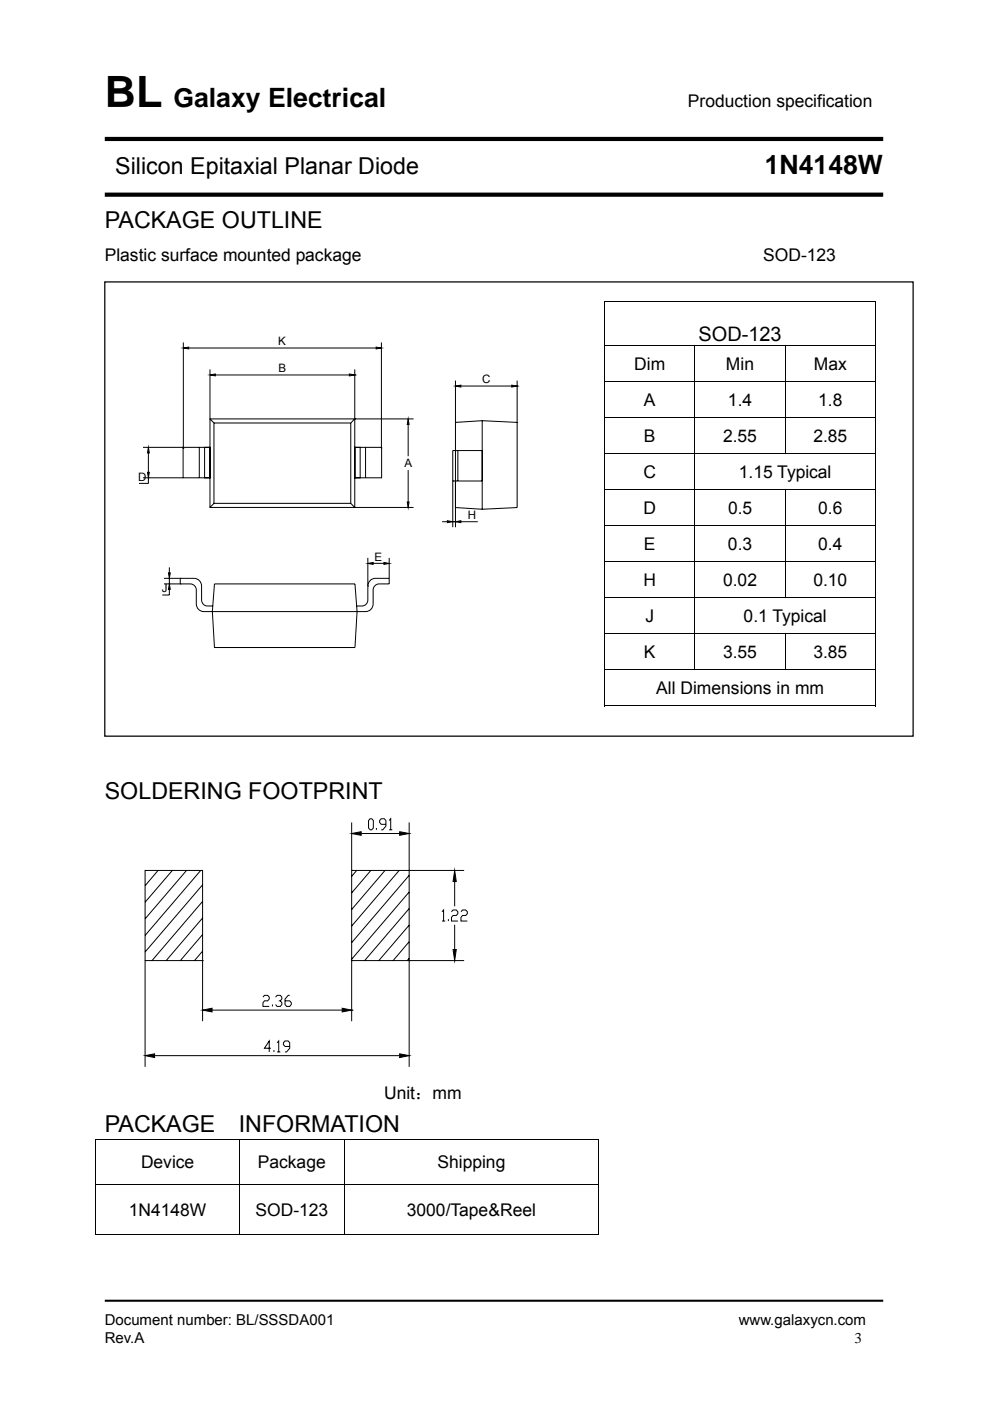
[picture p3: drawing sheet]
<svg xmlns="http://www.w3.org/2000/svg" width="210mm" height="297mm" viewBox="0 0 210 297" stroke-linecap="round" stroke-linejoin="round" font-family="sans-serif">
<path d="M22.2 275.8h165.1" fill="none" stroke="#000" stroke-width=".44"/>
<path d="M22.2 29.5h165.1M22.2 41.3h165.1" fill="none" stroke="#000" stroke-width=".88" stroke-linecap="butt"/>
<path d="M22.2 59.8h171.5v96.3h-171.5z" fill="#fff"/>
<path d="M22.2 59.8h171.5v96.3h-171.5z" fill="none" stroke="#000" stroke-width=".26"/>
<path d="M128.2 63.8h.1v.2h-.1zM185.6 63.8h.2v.2h-.2zM185.6 149.5h.2v.2h-.2zM20.2 241.4h.2v.2h-.2zM126.9 241.4h.2v.2h-.2zM126.9 261.7h.2v.2h-.2z" fill="#000"/>
<g fill="none" stroke="#000" stroke-width=".21">
<path d="M38.9 73.8l1.1-.2v.4zM38.9 72.6v22.4M40 73.8h39.8M44.5 79.5l1.2-.2v.4zM44.5 78.3v10.5M45.7 79.5h28.4M74.1 79.3l1.1 .2-1.1 .2zM75.2 79.5h.1M75.2 78.3v10.5M79.8 73.6l1.1 .2-1.1 .2zM80.9 72.6v22.2M80.9 73.8h.1"/>
<path d="M128.2 63.9h57.6M128.2 73.2h57.6M128.2 64v9.2M128.2 73.3v7.5M147.4 73.3v7.5M166.6 73.3v7.5M185.7 64v9.2M185.7 73.3v7.5M30.3 94.8h8.6M31.5 94.8l.2 1.2h-.4zM31.5 96v4.1M38.8 94.8l.1 .2z"/>
<path d="M38.8 94.8h5.7v6.5h-5.7zM38.9 95h.1M42.3 94.8v6.5M43.4 94.8h1.1v6.5h-1.1zM44.5 88.8l.9 .9v17M44.5 88.8h.1M74.4 89.7v17l.8 .9M75.2 94.8h5.7v6.5h-5.7zM75.2 94.8h1.2v6.5h-1.2zM75.2 88.8h.1M75.2 88.8v18.8h-30.7v-18.8h30.7l-.8 .9h-29M75.2 88.8h12.5"/>
<path d="M77.5 94.8v6.5M80.9 94.8v.2zM80.9 94.8h.1M86.6 88.8l.2 1.2h-.4zM86.6 90v6.7M86.6 99.7v6.7M96.6 81.9l1.1-.2v.4zM96.6 89.6h.1M96.6 80.7v31.1M97.1 95.5v6.5M97.7 81.9h10.8M102.3 95.5h-6.3v16.3"/>
<path d="M102.3 89.2v18.8M102.3 89.2l7.4 .4M102.3 89.2l-5.7 .4M108.5 81.7l1.2 .2-1.2 .2zM109.7 89.6h.1M109.7 81.9h.1M109.7 80.7v26.9l-7.4 .4M128.2 80.9h57.6M128.2 88.5h57.6M128.2 96.2h57.6M128.2 81v7.4M128.2 88.6v7.5"/>
<path d="M128.2 96.2v7.5M147.4 81v7.4M147.4 88.6v7.5M147.4 96.2v7.5M166.6 81v7.4M166.6 88.6v7.5M185.7 81v7.4M185.7 88.6v7.5M185.7 96.2v7.5M30.3 101.3h8.6M31.3 100.1h.4l-.2 1.2zM31.5 101.3h.1"/>
<path d="M31.5 101.3v1.2h-2M74.4 106.7h-29l-.9 .9M75.2 107.6h.1M75.2 107.6h12.5M78 119.5l1.1-.2v.4zM78 119.4h.1M78 118.3v8.9a1.26 1.26 0 0 1-1.2 1.3h-1.2M79.1 119.4h2.3M81.4 119.3l1.2 .2-1.2 .2zM82.5 118.3v5.5h-2.1a1.28 1.28 0 0 0-1.3 1.3v2.9a1.6 1.6 0 0 1-1.5 1.7h-34.4a1.6 1.6 0 0 1-1.6-1.7v-2.9a1.29 1.29 0 0 0-1.2-1.3h-5.6M86.4 106.4h.4l-.2 1.2zM86.6 107.6h.1"/>
<path d="M93.8 110.6h1.1M94.9 110.4l1.1 .2-1.1 .2zM96 102h.1M96 110.6h.6M96 102h6.3M96.6 110.6l1.1-.2v.4zM96.6 102h.1M96.6 110.6h.1M96.6 107.6l5.7 .4M97.7 110.6h3.6M128.2 103.8h57.6M128.2 111.4h57.6"/>
<path d="M128.2 119.1h57.6M128.2 103.9v7.4M128.2 111.5v7.5M128.2 119.1v7.5M147.4 103.9v7.4M147.4 111.5v7.5M147.4 119.1v7.5M166.6 103.9v7.4M166.6 111.5v7.5M166.6 119.1v7.5M185.7 103.9v7.4M185.7 111.5v7.5"/>
<path d="M185.7 119.1v7.5M34.8 122.6h6.4a1.62 1.62 0 0 1 1.6 1.7v2.9a1.26 1.26 0 0 0 1.2 1.3h1.1M35.7 121.5h.4l-.2 1.1zM35.9 123.8l.2 1.2h-.4zM35.9 123.8h.1M35.9 120.3v1.2M35.9 122.6v1.2M35.9 125v1.2h-1.5M38.2 122.6h.1M38.2 123.8h.1M38.2 122.6v1.2M45.5 123.8h29.8l.4 5.9-.4 7.6h-29.8l-.5-7.6z"/>
<path d="M78 124.3h.1M82.6 122.6h-3a1.62 1.62 0 0 0-1.6 1.7M128.2 126.7h57.6M128.2 134.3h57.6M128.2 126.8v7.5M128.2 134.4v7.5M147.4 126.8v7.5M147.4 134.4v7.5M166.6 134.4v7.5M185.7 126.8v7.5M185.7 134.4v7.5M128.2 142h57.6"/>
<path d="M128.2 149.6h57.4M128.2 142.1v7.6M185.7 142.1v7.6M74.6 176.7l2-.4v.8zM74.6 174.4v10.2M76.6 176.7h8.2M78.5 173.6h.3l.4 .4v1.6l-.4 .3h-.3l-.3-.3v-1.6zM79.8 175.6v.3M81.9 174.8h-1l-.4-.4v-.4l.4-.4h.6l.4 .4v1.2l-.7 .7h-.3M82.5 174l.4-.4v2.3M82.5 175.9h.7M84.8 176.3l2 .4-2 .4z"/>
<path d="M86.8 176.7h.1M86.8 174.4v10.2M30.8 184.6h12.2v19.1h-12.2zM33.5 184.6l-2.7 3.2M36.6 184.6l-5.8 6.7M39.6 184.6l-8.8 10.2M42.6 184.6l-11.8 13.7M43 187.6l-12.2 14.2M43 191.1l-10.8 12.6M43 194.6l-7.8 9.1M43 198.1l-4.8 5.6M74.6 184.6h12.2v19.1h-12.2z"/>
<path d="M74.6 184.6h.1M75.6 184.6l-1 1.2M78.7 184.6l-4.1 4.7M81.7 184.6l-7.1 8.2M84.7 184.6l-10.1 11.7M86.8 184.6h.1M86.8 184.6h11.6M86.8 185.6l-12.2 14.3M86.8 189.1l-12.2 14.3M86.8 192.6l-9.5 11.1M86.8 196.2l-6.5 7.5M86.8 199.7l-3.4 4"/>
<path d="M93.7 193.3l.4-.4v2.4M93.7 195.3h.7M95.1 194.9v.4M95.8 193.3l.3-.4h.7l.3 .4v.4l-.3 .4h-.7l-.3 .4v.8h1.3M96.4 184.6l.4 2.3h-.7zM96.4 186.9v5.3M96.4 196.1v5.2M97.8 193.3l.3-.4h.7l.3 .4v.4l-.3 .4h-.7l-.3 .4v.8h1.3M30.8 203.7h.1M30.8 203.7v22.5M43 214.2l2-.4v.7zM43 203.7h.1"/>
<path d="M43 203.7v12.8M43 201.7l-1.7 2M45 214.2h27.6M55.8 211.4l.3-.4h.7l.3 .4v.4l-.3 .4h-.7l-.3 .4v.8h1.3M57.8 213v.4M58.4 211.4l.4-.4h.7l.3 .4v.4l-.3 .4h-.4M59.5 212.2l.3 .4v.4l-.3 .4h-.7l-.4-.4M61.4 211h-.3l-.6 .8v1.2l.3 .4h.6l.4-.4v-.4l-.4-.4h-.9M72.6 213.8l2 .4-2 .3zM74.6 203.7h.1M74.6 214.2h.1M74.6 203.7v12.8"/>
<path d="M86.8 203.7h.1M86.8 203.7h11.6M86.8 203.7v22.5M86.8 203.2l-.4 .5M96.1 201.3h.7l-.4 2.4zM96.4 203.7h.1M30.8 223.8l2-.4v.8zM32.8 223.8h52M57.4 222.2h-1.3l1-1.5v2.3M58.1 222.7v.3M58.8 221.1l.3-.4v2.3M58.8 223h.7"/>
<path d="M61.4 221.9h-.9l-.4-.4v-.4l.4-.4h.6l.3 .4v1.1l-.6 .8h-.3M84.8 223.4l2 .4-2 .4zM86.8 223.8h.1M20.2 241.5h106.9M20.2 251.2h106.9M20.3 241.6v9.5M20.3 251.3v10.6M50.8 241.6v9.5M50.8 251.3v10.6M73 241.6v9.5M73 251.3v10.6M127 241.6v9.5"/>
<path d="M127 251.3v10.6M20.2 261.8h30.5M50.9 261.8h22M73.1 261.8h53.8"/>
</g>
<g fill="#000">
<path d="M38.9 73.8l1.1-.2v.4zM44.5 79.5l1.2-.2v.4zM74.1 79.3l1.1 .2-1.1 .2zM79.8 73.6l1.1 .2-1.1 .2zM31.5 94.8l.2 1.2h-.4zM86.6 88.8l.2 1.2h-.4zM96.6 81.9l1.1-.2v.4zM108.5 81.7l1.2 .2-1.2 .2zM31.3 100.1h.4l-.2 1.2zM78 119.5l1.1-.2v.4zM81.4 119.3l1.2 .2-1.2 .2zM86.4 106.4h.4l-.2 1.2z"/>
<path d="M94.9 110.4l1.1 .2-1.1 .2zM96.6 110.6l1.1-.2v.4zM35.7 121.5h.4l-.2 1.1zM35.9 123.8l.2 1.2h-.4zM74.6 176.7l2-.4v.8zM84.8 176.3l2 .4-2 .4zM96.4 184.6l.4 2.3h-.7zM43 214.2l2-.4v.7zM72.6 213.8l2 .4-2 .3zM96.1 201.3h.7l-.4 2.4zM30.8 223.8l2-.4v.8zM84.8 223.4l2 .4-2 .4z"/>
</g>
<text font-size="9.2" x="22.2" y="22.7">BL</text>
<g font-size="5.7">
<text x="36.8" y="22.7">Galaxy Electrical</text>
<text x="162.2" y="37">1N4148W</text>
</g>
<g font-size="4.9">
<text x="24.4" y="37">Silicon Epitaxial Planar Diode</text>
<text x="22.2" y="48.3">PACKAGE OUTLINE</text>
<text x="22.2" y="169.5">SOLDERING FOOTPRINT</text>
<text x="22.2" y="240">PACKAGE</text>
<text x="50.7" y="240">INFORMATION</text>
</g>
<text font-size="4.2" x="148.2" y="72.2">SOD-123</text>
<g font-size="3.7">
<text x="145.9" y="22.7">Production specification</text>
<text x="22.2" y="55.4">Plastic surface mounted package</text>
<text x="161.9" y="55.4">SOD-123</text>
<text x="134.5" y="78.4">Dim</text>
<text x="154" y="78.4">Min</text>
<text x="172.6" y="78.4">Max</text>
<text x="136.6" y="86.1">A</text>
<text x="154.4" y="86.1">1.4</text>
<text x="173.6" y="86.1">1.8</text>
<text x="136.6" y="93.7">B</text>
<text x="153.4" y="93.7">2.55</text>
<text x="172.5" y="93.7">2.85</text>
<text x="136.5" y="101.3">C</text>
<text x="156.7" y="101.3">1.15 Typical</text>
<text x="136.5" y="109">D</text>
<text x="154.4" y="109">0.5</text>
<text x="173.6" y="109">0.6</text>
<text x="136.6" y="116.6">E</text>
<text x="154.4" y="116.6">0.3</text>
<text x="173.6" y="116.6">0.4</text>
<text x="136.5" y="124.2">H</text>
<text x="153.4" y="124.2">0.02</text>
<text x="172.5" y="124.2">0.10</text>
<text x="136.9" y="131.9">J</text>
<text x="157.7" y="131.9">0.1 Typical</text>
<text x="136.6" y="139.5">K</text>
<text x="153.4" y="139.5">3.55</text>
<text x="172.5" y="139.5">3.85</text>
<text x="139.2" y="147.2">All Dimensions in mm</text>
<text x="81.5" y="233">Unit：mm</text>
<text x="29.9" y="247.7">Device</text>
<text x="54.7" y="247.7">Package</text>
<text x="92.8" y="247.7">Shipping</text>
<text x="27.3" y="257.9">1N4148W</text>
<text x="54.2" y="257.9">SOD-123</text>
<text x="86.3" y="257.9">3000/Tape&amp;Reel</text>
</g>
<g font-size="3.2">
<text x="22.2" y="281">Document number: BL/SSSDA001</text>
<text x="156.7" y="281">www.galaxycn.com</text>
<text x="22.2" y="284.7">Rev.A</text>
<text x="181.3" y="284.7">3</text>
</g>
<g font-size="2.5">
<text x="59" y="73.2">K</text>
<text x="59.1" y="78.9">B</text>
<text x="102.3" y="81.2">C</text>
<text x="29.3" y="101.9">D</text>
<text x="85.8" y="99.1">A</text>
<text x="99.3" y="110">H</text>
<text x="79.5" y="118.9">E</text>
<text x="34.4" y="125.5">J</text>
</g>
</svg>
